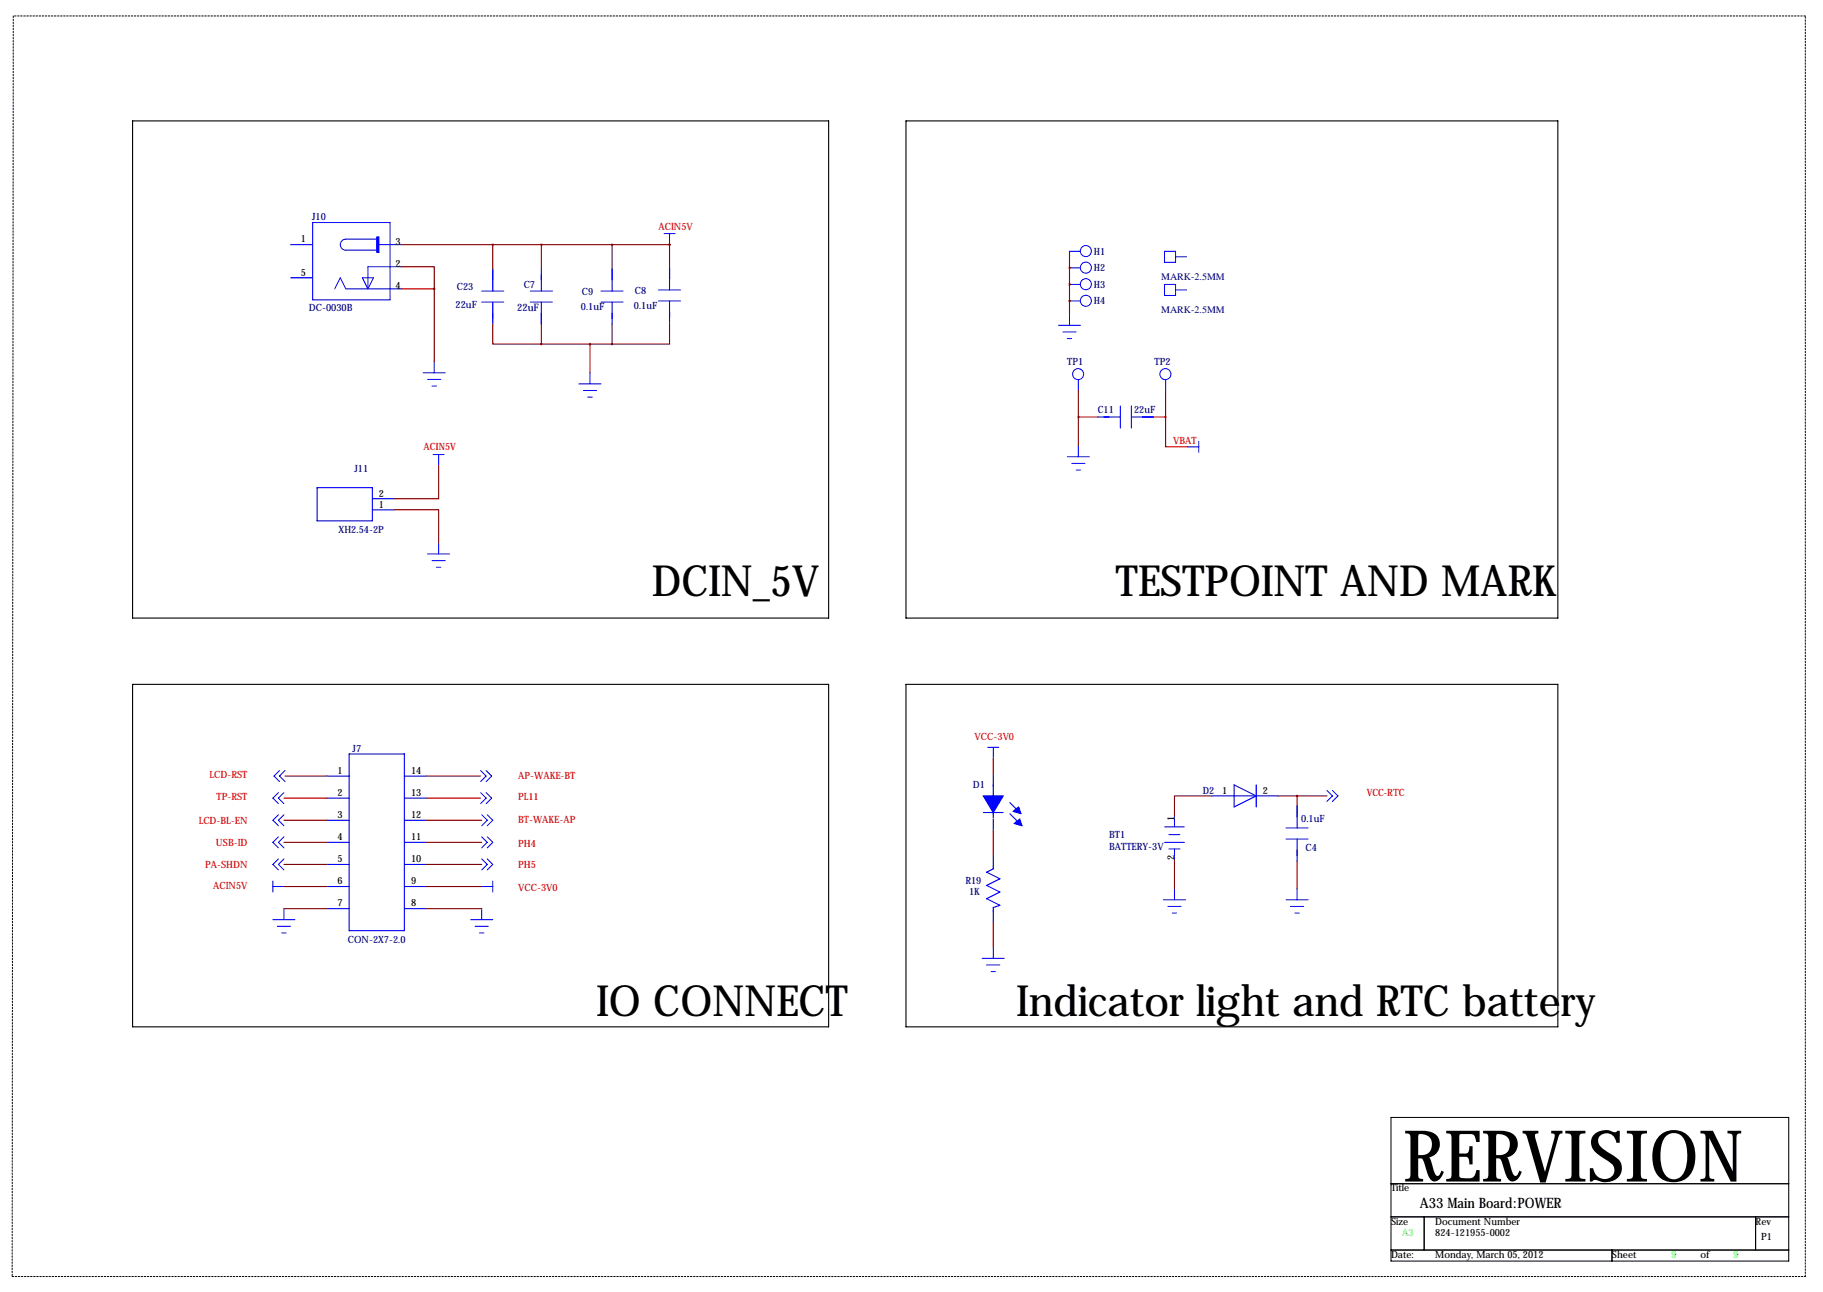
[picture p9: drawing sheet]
<svg xmlns="http://www.w3.org/2000/svg" width="419mm" height="297mm" viewBox="0 0 419 297" stroke-linecap="round" stroke-linejoin="round" font-family="sans-serif">
<path d="M319.8 256.9h91.4v33h-91.4zM319.8 272.1h91.4M319.8 279.8h91.4M327.4 279.8v7.6M403.6 279.8v7.6M319.8 287.4h91.4M370.6 287.4v2.5" fill="none" stroke="#000" stroke-width=".23"/>
<path d="M3 3.7l-.2 289.8M415 3.7h-412M2.8 293.5h412.2M415 293.5v-289.8" fill="none" stroke="#000" stroke-width=".23" stroke-dasharray=".4 .4"/>
<path d="M30.5 27.8h160v114.3h-160zM208.3 27.8h149.8v114.3h-149.8zM30.5 157.3h160v78.8h-160zM208.3 157.3h149.8v78.8h-149.8z" fill="none" stroke="#000" stroke-width=".25"/>
<g fill="none" stroke="#00f" stroke-width=".23">
<path d="M71.9 51.2h17.8v17.7h-17.8zM86.6 55h-7.1a1.27 1.27 0 0 0-1.3 1.2 1.27 1.27 0 0 0 1.3 1.3h7.1M87.1 56.2h5.1M152.7 53.7h2.5M153.9 53.7v2.5M245.9 57.8h2.5M267.7 57.8h2.6v2.5h-2.6zM270.3 59h2.5M77 66.4l1.2-2.5 1.3 2.5h12.7M83.3 63.9h2.6l-1.3 2.5zM92.2 61.3h-7.6v5.1M110.7 69.5h5.1"/>
<path d="M110.7 66.9h5.1M121.9 69.5h5.1M121.9 66.9h5.1M138.2 69.5h5.1M138.2 66.9h5.1M151.4 69.2h5.1M151.4 66.7h5.1M243.3 74.8h5.1M244.3 76.3h3.1M245.4 77.8h1M245.9 69.2h2.5M245.9 61.6h2.5"/>
<path d="M245.9 65.4h2.5M245.9 72.2v2.6M267.7 65.4h2.6v2.5h-2.6zM270.3 66.7h2.5M97.3 85.7h5.1M98.3 87.2h3M99.3 88.8h1M99.8 83.2v2.5M133.1 88.3h5.1M134.1 89.8h3.1M135.1 91.3h1M135.6 85.7v2.6"/>
<path d="M247.9 87.2v2.6M257.6 93.3v5.1M260.1 93.3v5.1M268 87.2v2.6M99.6 104.5h2.5M100.8 104.5v2.5M245.4 105h5M246.4 106.5h3M247.4 108.1h1M247.9 102.5v2.5M273 102.7h2.6M275.6 101.5v2.5"/>
<path d="M98.3 127.4h5.1M99.3 128.9h3.1M100.3 130.4h1M100.8 124.8v2.6M64.3 177.2l-1.3 1.2 1.3 1.3M65.5 177.2l-1.2 1.2 1.2 1.3M110.5 177.2l1.3 1.2-1.3 1.3M111.8 177.2l1.2 1.2-1.2 1.3M227.1 171.8h2.5M228.3 171.8v2.6M64 197.5l-1.3 1.2 1.3 1.3M64 192.4l-1.3 1.3 1.3 1.2"/>
<path d="M64 187.3l-1.3 1.3 1.3 1.3M64 182.2l-1.3 1.3 1.3 1.3M65.3 197.5l-1.3 1.2 1.3 1.3M65.3 192.4l-1.3 1.3 1.3 1.2M65.3 187.3l-1.3 1.3 1.3 1.3M65.3 182.2l-1.3 1.3 1.3 1.3M110.5 182.2l1.3 1.3-1.3 1.3M110.7 197.5l1.3 1.2-1.3 1.3M110.7 192.4l1.3 1.3-1.3 1.2M110.7 187.3l1.3 1.3-1.3 1.3M111.8 182.2l1.2 1.3-1.2 1.3M112 197.5l1.3 1.2-1.3 1.3"/>
<path d="M112 192.4l1.3 1.3-1.3 1.2M112 187.3l1.3 1.3-1.3 1.3M267.7 190.1h4.6M267.7 193.7h4.6M268.7 195.2h2.6M268.7 191.9h2.6M270 187.6v2.5M270 195.2v2.5M295.7 192.9h5M295.7 190.4h5M305.1 181.7l1.2 1.3-1.2 1.3M306.3 181.7l1.3 1.3-1.3 1.3"/>
<path d="M62.7 203.8h2.6M62.7 202.6v2.5M62.7 211.4h5.1M63.8 213h3M64.8 214.5h1M65.3 208.9v2.5M108.2 211.4h5.1M109.2 213h3.1M110.2 214.5h1.1M110.7 203.8h2.6M110.7 208.9v2.5M113.3 202.6v2.5"/>
<path d="M228.3 217.8v2.5M267.5 206.9h5M268.5 208.4h3M269.5 209.9h1M270 204.3v2.6M295.7 206.9h5M296.7 208.4h3M297.7 209.9h1M298.2 204.3v2.6M225.8 220.3h5.1M226.8 221.9h3.1M227.8 223.4h1.1"/>
<circle cx="249.6" cy="57.7" r="1.27"/>
<circle cx="249.6" cy="61.5" r="1.27"/>
<circle cx="249.6" cy="69.1" r="1.27"/>
<circle cx="249.6" cy="65.3" r="1.27"/>
<circle cx="247.9" cy="86" r="1.27"/>
<circle cx="267.9" cy="86" r="1.27"/>
</g>
<path d="M86.6 54.5h.5v3.5h-.5z" fill="#00f" stroke="#00f" stroke-width=".23"/>
<g fill="none" stroke="#00f" stroke-width=".25">
<path d="M66.8 56.2h5.1M66.8 63.9h5.1M113.3 61.8v5.1M113.3 69.5v5M124.5 61.8v5.1M124.5 69.5v5M140.7 61.8v5.1M140.7 69.5v5M153.9 61.6v5.1M153.9 69.2v5.1M252.5 95.9h5.1M260.1 95.9h5.1"/>
<path d="M72.9 112.1h12.7v7.6h-12.7zM85.6 114.7h5.1M85.6 117.2h5.1M75.2 178.4h5.1M80.3 173.3h12.7v40.7h-12.7zM93 178.4h5M228.3 178.2v9.9M75.2 183.5h5.1M75.2 188.6h5.1M75.2 193.7h5.1M75.2 198.7h5.1M93 183.5h5"/>
<path d="M93 188.6h5M93 193.7h5M93 198.7h5M226.1 186.8h4.5M228.3 188.3v2.6M228.3 196.7v3.1l-1.5 .7 3.1 1.5-3.1 1.6 3.1 1.5-3.1 1.5 3.1 1.5-1.6 .5v3.3M232.2 184.5l2.5 2.6M232.2 187.1l2.5 2.5M278.6 183h15.3M283.7 180.5l5.1 2.5-5.1 2.5zM288.8 180.5v5M298.2 185.3v5.1"/>
<path d="M298.2 192.9v5.1M75.2 203.8h5.1M75.2 208.9h5.1M93 203.8h5M93 208.9h5"/>
</g>
<g fill="#00f" stroke="#00f" stroke-width=".25">
<path d="M226.1 183h2.2v3.8z"/>
<path d="M228.3 183h2.3l-2.3 3.8z"/>
<path d="M232.9 186.5l1.3-1 .5 1.6z"/>
<path d="M233.4 189.1l1-.8 .5 1.6-1.7-.6z"/>
</g>
<g fill="none" stroke="#800000" stroke-width=".25">
<path d="M92.2 56.2h61.7M113.3 56.2v5.6M124.5 56.2v5.6M140.7 56.2v5.6M153.9 56.2h.1M153.9 56.2v5.4M245.9 57.8v14.4M92.2 61.3h7.6v5.1M92.2 66.4h7.6M99.8 66.4v16.8M113.3 74.5v4.6h11.2M124.5 79.1h16.2"/>
<path d="M124.5 74.5v4.6M135.6 79.1v6.6M140.7 74.5v4.6M153.9 74.3v4.8h-13.2M245.9 61.6h.1M245.9 65.4h.1M245.9 69.2h.1M247.9 89.8v12.7M247.9 95.9h4.6M265.2 95.9h2.8M268 95.9v6.8h5M268 89.8v6.1"/>
<path d="M90.7 117.2h10.1v7.6M100.8 107v7.7h-10.1M65.5 178.4h9.7M98 178.4h12.5M228.3 174.4v3.8M65.3 198.7h9.9M65.3 193.7h9.9M65.3 188.6h9.9M65.3 183.5h9.9M98 198.7h12.7M98 193.7h12.7M98 188.6h12.7"/>
<path d="M98 183.5h12.5M228.3 190.9v5.8M270 197.7v6.6M278.6 183h-8.6v4.6M293.9 183h11.2M298.2 183v2.3M298.2 198v6.3M65.3 203.8h9.9M65.3 208.9h9.9M98 203.8h12.7M98 208.9h12.7M228.3 211.9v5.9"/>
</g>
<path d="M135.6 79.1a.05 .05 0 0 0 .1 0 .05 .05 0 0 0-.1 0zM124.4 56.2a.05 .05 0 0 0 .1 0 .05 .05 0 0 0-.1 0zM124.4 79.1a.05 .05 0 0 0 .1 0 .05 .05 0 0 0-.1 0z" fill="#800000" stroke="#800000" stroke-width=".51"/>
<text font-size="16.5" x="322.6" y="271.6">RERVISION</text>
<g font-size="9.9">
<text x="149.9" y="137">DCIN_5V</text>
<text x="256.5" y="137">TESTPOINT AND MARK</text>
<text x="137.2" y="233.5">IO CONNECT</text>
<text x="233.7" y="233.5">Indicator light and RTC battery</text>
</g>
<text font-size="3.3" x="326.4" y="277.7">A33 Main Board:POWER</text>
<text font-size="2.4" fill="#000080" x="118.9" y="71.5">22uF</text>
<g font-size="2.3" fill="#000080">
<text x="71.8" y="50.7">J10</text>
<text x="251.5" y="58.5">H1</text>
<text x="251.5" y="62.3">H2</text>
<text x="267" y="64.4">MARK-2.5MM</text>
<text x="71" y="71.5">DC-0030B</text>
<text x="104.7" y="70.7">22uF</text>
<text x="105" y="66.6">C23</text>
<text x="120.4" y="66.2">C7</text>
<text x="133.5" y="71.2">0.1uF</text>
<text x="133.8" y="67.9">C9</text>
<text x="145.7" y="71">0.1uF</text>
<text x="146" y="67.6">C8</text>
<text x="251.5" y="66.2">H3</text>
<text x="251.5" y="70">H4</text>
<text x="267" y="72">MARK-2.5MM</text>
<text x="245.4" y="83.9">TP1</text>
<text x="265.4" y="83.9">TP2</text>
<text x="252.4" y="94.9">C11</text>
<text x="260.7" y="94.9">22uF</text>
<text x="81.5" y="108.6">J11</text>
<text x="77.9" y="122.5">XH2.54-2P</text>
<text x="81.1" y="172.8">J7</text>
<text x="223.7" y="181.2">D1</text>
<text x="276.6" y="182.5">D2</text>
<text x="299.1" y="189.1">0.1uF</text>
<text x="255" y="192.6">BT1</text>
<text x="255" y="195.4">BATTERY-3V</text>
<text x="300.1" y="195.6">C4</text>
<text x="221.9" y="203.3">R19</text>
<text x="222.8" y="205.8">1K</text>
<text x="80" y="216.7">CON-2X7-2.0</text>
</g>
<g font-size="2.3" fill="#f00">
<text x="151.4" y="52.9">ACIN5V</text>
<text x="97.3" y="103.5">ACIN5V</text>
<text x="269.7" y="102.2">VBAT</text>
<text x="224.1" y="170">VCC-3V0</text>
<text x="48.2" y="178.9">LCD-RST</text>
<text x="119.1" y="179.1">AP-WAKE-BT</text>
<text x="49.8" y="184">TP-RST</text>
<text x="119.1" y="183.9">PL11</text>
<text x="314.2" y="183">VCC-RTC</text>
<text x="45.7" y="189.3">LCD-BL-EN</text>
<text x="119.1" y="189.3">BT-WAKE-AP</text>
<text x="49.6" y="194.4">USB-ID</text>
<text x="119.1" y="194.7">PH4</text>
<text x="47.1" y="199.5">PA-SHDN</text>
<text x="119.1" y="199.5">PH5</text>
<text x="49" y="204.3">ACIN5V</text>
<text x="119.1" y="204.8">VCC-3V0</text>
</g>
<g font-size="2.3">
<text x="69.2" y="55.7">1</text>
<text x="90.9" y="56.2">3</text>
<text x="69.2" y="63.4">5</text>
<text x="90.9" y="61.3">2</text>
<text x="90.9" y="66.4">4</text>
<text x="87.1" y="114.2">2</text>
<text x="87.1" y="116.7">1</text>
<text x="77.6" y="177.9">1</text>
<text x="94.5" y="177.9">14</text>
<text x="77.6" y="183">2</text>
<text x="94.5" y="183">13</text>
<text x="281" y="182.5">1</text>
<text x="290.3" y="182.5">2</text>
<text x="77.6" y="188.1">3</text>
<text x="94.5" y="188.1">12</text>
<text x="270" y="188.8" transform="rotate(-90 270 188.8)">1</text>
<text x="77.6" y="193.2">4</text>
<text x="94.5" y="193.2">11</text>
<text x="270" y="197.6" transform="rotate(-90 270 197.6)">2</text>
<text x="77.6" y="198.2">5</text>
<text x="77.6" y="203.3">6</text>
<text x="94.5" y="198.2">10</text>
<text x="94.5" y="203.3">9</text>
<text x="77.6" y="208.4">7</text>
<text x="94.5" y="208.4">8</text>
<text x="319.8" y="273.9">Title</text>
<text x="319.8" y="281.5">Size</text>
<text x="329.9" y="281.5">Document Number</text>
<text x="403.6" y="281.5">Rev</text>
<text x="329.9" y="284.1">824-121955-0002</text>
<text x="404.9" y="285.1">P1</text>
<text x="319.8" y="289.2">Date:</text>
<text x="329.9" y="289.2">Monday, March 05, 2012</text>
<text x="370.6" y="289.2">Sheet</text>
<text x="390.9" y="289.2">of</text>
</g>
<g font-size="2.3" fill="#0f0">
<text x="322.3" y="284.1">A3</text>
<text x="384.3" y="289.2">9</text>
<text x="398.5" y="289.2">9</text>
</g>
</svg>
